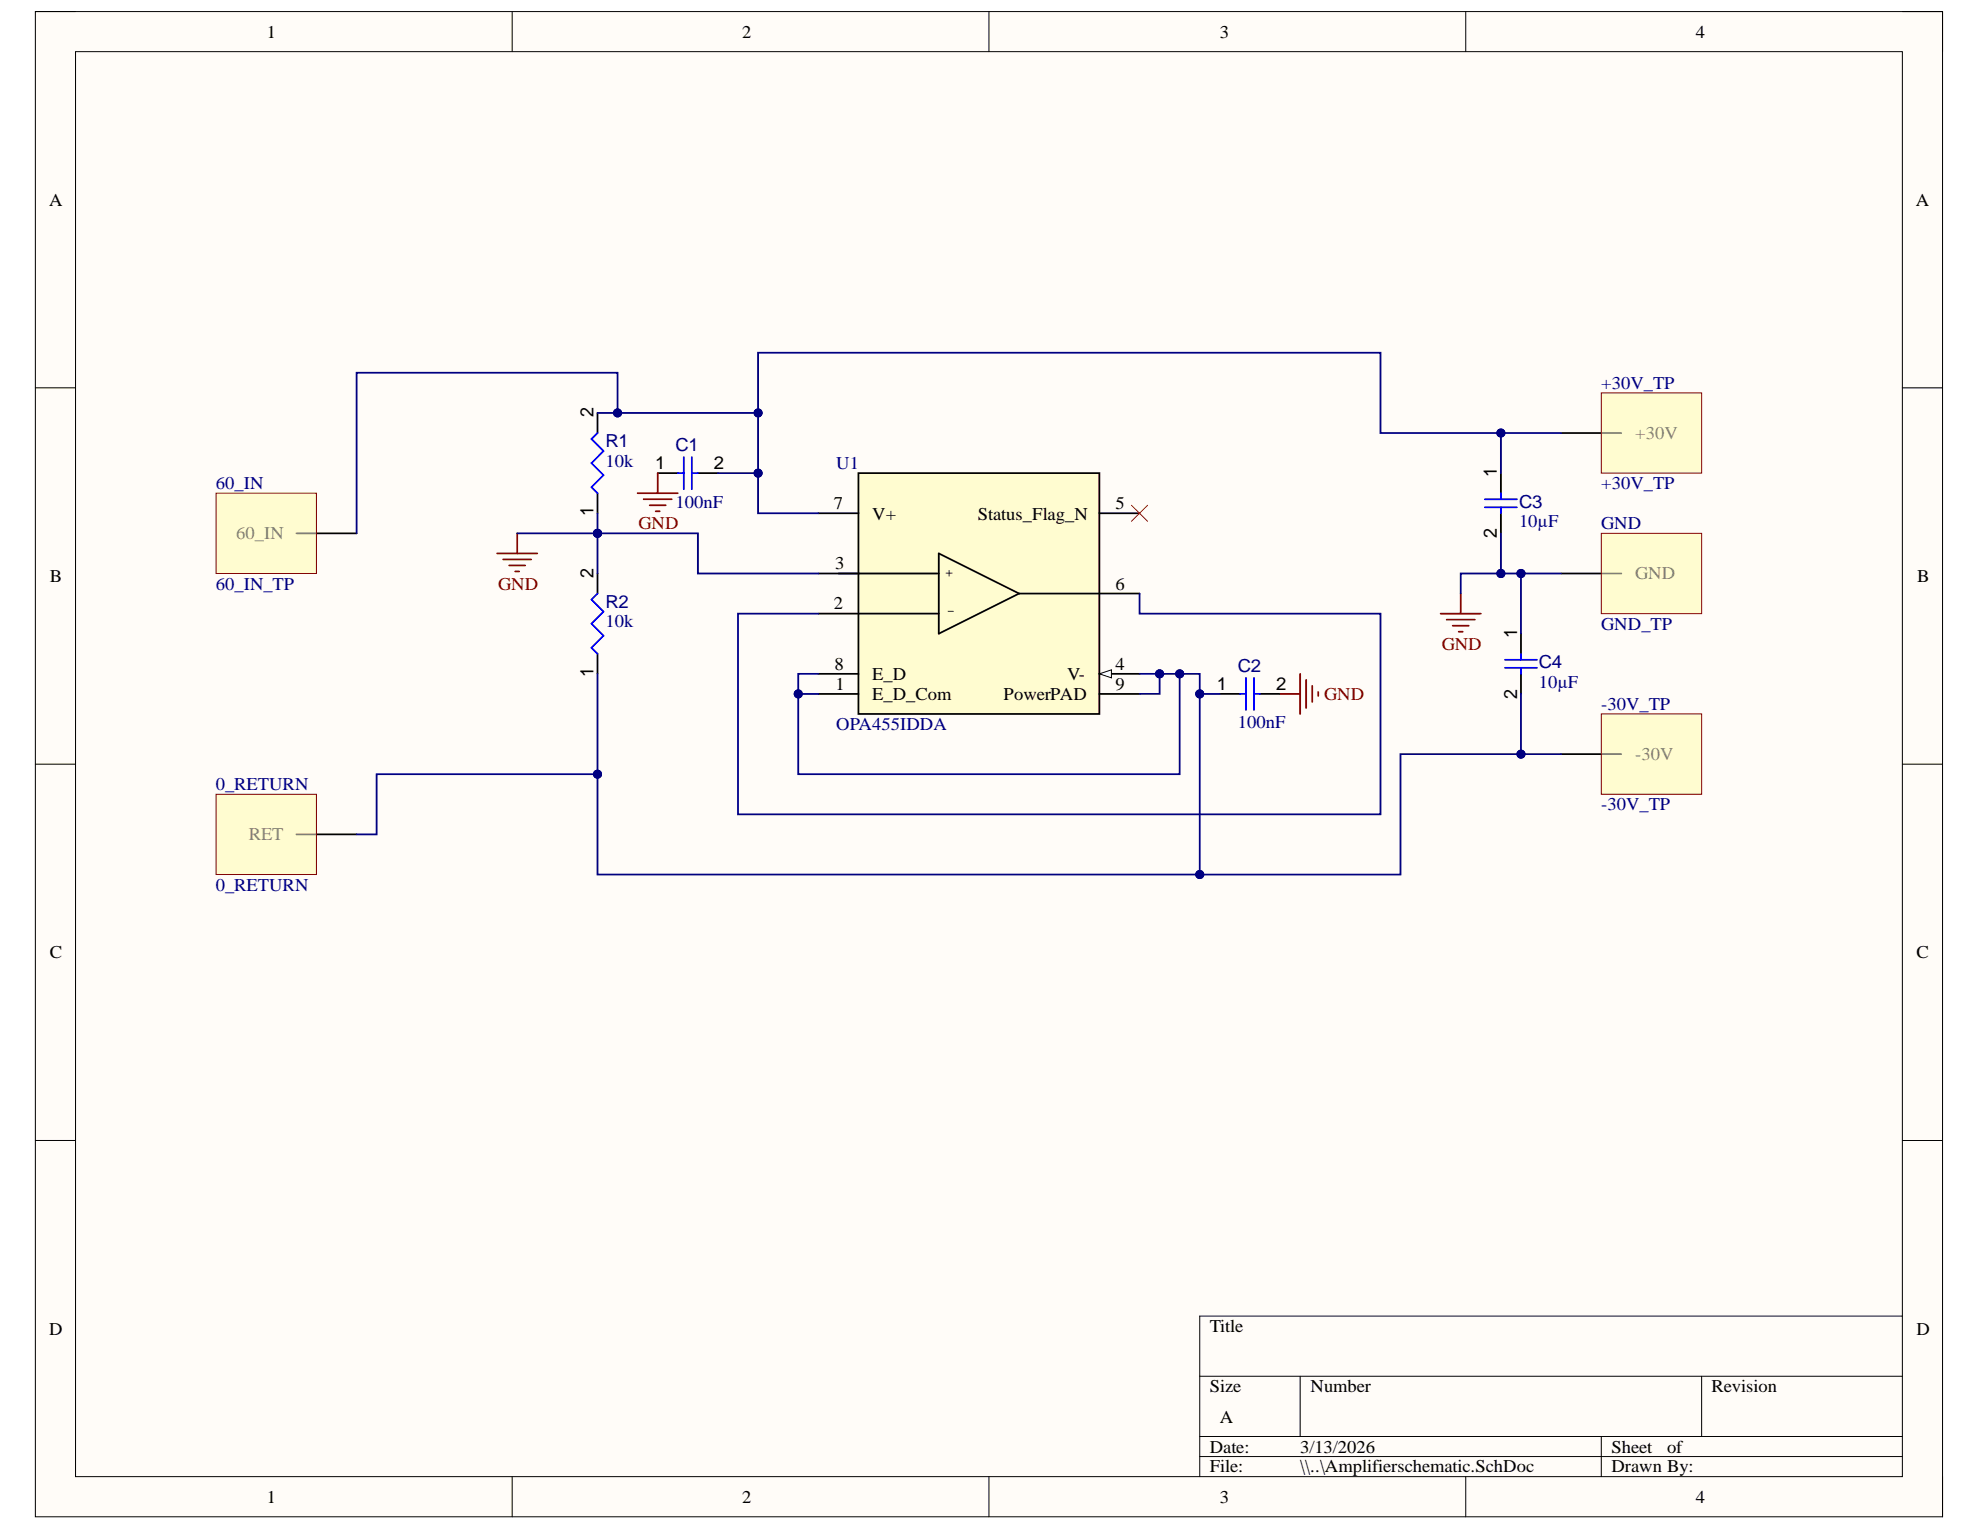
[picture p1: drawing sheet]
# Altium project AmplifierCircuit.PrjPcb
1 sheet, 9 parts. Net scope: global (net labels, ports and power ports of the same name join across sheets).
Board file: PCB1.PcbDoc

## Sheet Amplifierschematic.SchDoc
size A; SheetNumber: 1; SheetTotal: 1

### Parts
C1  value 100nF  [CAPC0402(1005)60_L]  (hidden comment: Capacitor 100nF +/-20% 10V 0402)
C2  value 100nF  [CAPC0402(1005)60_L]  (hidden comment: Capacitor 100nF +/-20% 10V 0402)
C3  value 10µF  [CAPC0603(1608)100_L]  (hidden comment: Capacitor 10µF +/-20% 10V 0603)
C4  value 10µF  [CAPC0603(1608)100_L]  (hidden comment: Capacitor 10µF +/-20% 10V 0603)
IN  691211720002  [691211720002]
OUT  691214110003  [691214110003]
R1  value 10k  [RESC1005X40X25ML05T05]  (hidden comment: Resistor 10k +/-1% 0402 100 mW)
R2  value 10k  [RESC1005X40X25ML05T05]  (hidden comment: Resistor 10k +/-1% 0402 100 mW)
U1  OPA455IDDA  [DDA0008J-IPC_A]

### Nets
GND: C1.1 C2.2 C3.2 C4.1 OUT.2 R1.1 R2.2 U1.3(+IN)
+30V: C1.2 C3.1 IN.1 OUT.1 R1.2 U1.7(V+)  [also labelled 60_IN]
-30V: C2.1 C4.2 IN.2 OUT.3 R2.1 U1.1(E_D_Com) U1.4(V-) U1.8(E_D) U1.9(PowerPAD)  [also labelled 0_RETURN]
NetU1_2: U1.2(-IN) U1.6(OUT)

Not connected (* = marked no-connect by the designer): U1 5(Status_Flag_N)*

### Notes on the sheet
- SP26_StimTheBrim_RailSplitterPCB_AditiNair
- Isabel Wilmot
